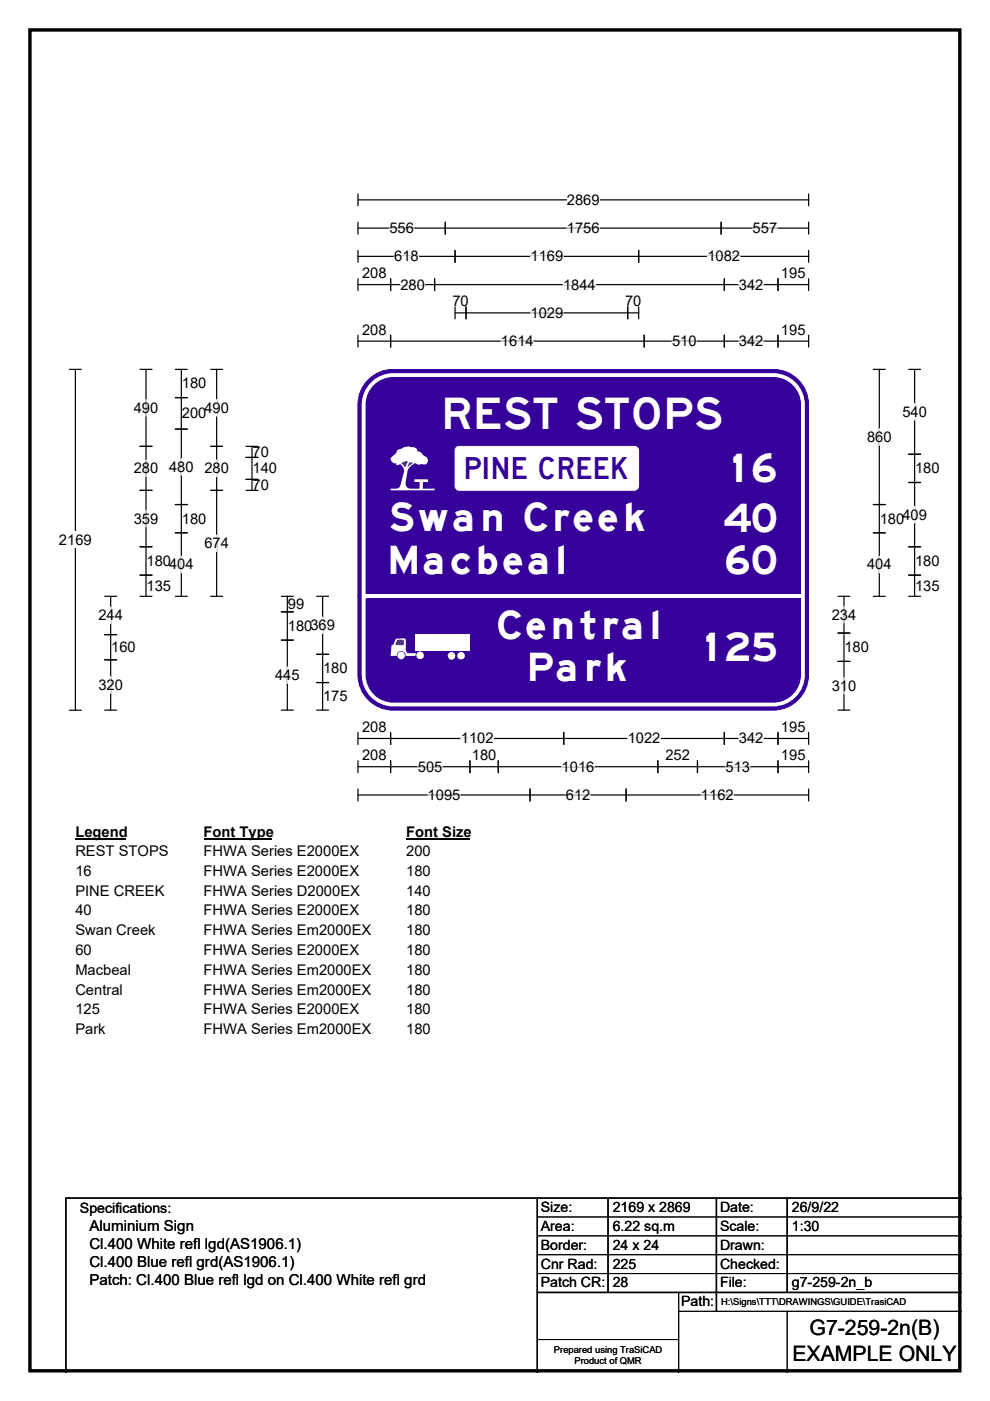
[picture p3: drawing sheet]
<svg xmlns="http://www.w3.org/2000/svg" width="210mm" height="297mm" viewBox="0 0 210 297" stroke-linecap="round" stroke-linejoin="round" font-family="sans-serif">
<path d="M6.3 6.3h197.3v284.3h-197.3z" fill="none" stroke="#000" stroke-width=".72"/>
<path d="M75.9 42.4h95.6M75.9 41.1v2.5M171.5 41.1v2.5" fill="none" stroke="#000" stroke-width=".25"/>
<path d="M120.2 40.6h7v3.5h-7z" fill="#fff"/>
<g fill="none" stroke="#000" stroke-width=".25">
<path d="M75.9 48.4h95.6M75.9 47.1v2.5M75.9 53.1v2.5M75.9 59.1v2.5M75.9 54.4h95.6M82.8 59.1v2.5M92.2 59.1v2.5M94.4 47.1v2.5M96.5 53.1v2.5M135.5 53.1v2.5M153 47.1v2.5M153.6 59.1v2.5"/>
<path d="M165 59.1v2.5M171.5 47.1v2.5M171.5 53.1v2.5M171.5 59.1v2.5M14.7 78.3h2.6M16 78.3v72.3M75.9 71.1v2.5M75.9 60.3h95.6M75.9 72.3h95.6M82.8 71.1v2.5M96.5 65.1v2.5M96.5 66.3h39"/>
<path d="M98.8 65.1v2.5M133.1 65.1v2.5M135.5 65.1v2.5M136.6 71.1v2.5M153.6 71.1v2.5M165 71.1v2.5M171.5 71.1v2.5M14.7 150.6h2.6M75.9 155.3v2.5M75.9 156.6h95.6M82.8 155.3v2.5M119.6 155.3v2.5"/>
<path d="M153.6 155.3v2.5M165 155.3v2.5M171.5 155.3v2.5M75.9 161.3v2.5M75.9 167.3v2.5M75.9 162.6h95.6M75.9 168.6h95.6M82.8 161.3v2.5M99.7 161.3v2.5M105.7 161.3v2.5M112.4 167.3v2.5M132.8 167.3v2.5"/>
<path d="M139.5 161.3v2.5M147.9 161.3v2.5M165 161.3v2.5M171.5 167.3v2.5M171.5 161.3v2.5"/>
</g>
<g fill="none" stroke="#fff" stroke-width=".25">
<path d="M82.6 48.4h5.2M83.6 54.4h5.2M112.5 54.4h7M120.2 48.4h7M150 54.4h7M159.6 48.4h5.2M84.9 60.3h5.2M106.3 72.3h6.9M112.5 66.3h7M119.4 60.3h7M142.5 72.3h5.2M156.7 60.3h5.2"/>
<path d="M156.7 72.3h5.2M97.7 156.6h7M133.1 156.6h7M156.7 156.6h5.2M88.6 162.6h5.3M90.7 168.6h6.9M119.1 162.6h7M120 168.6h5.2M148.7 168.6h6.9M153.9 162.6h5.2"/>
</g>
<path d="M12.5 112.7h7v3.5h-7z" fill="#fff"/>
<g fill="none" stroke="#000" stroke-width=".25">
<path d="M29.7 78.3h2.5M31 78.3v48.1M37.2 78.3h2.5M38.5 78.3v48.1M44.7 78.3h2.5M46 78.3v48.1M185.2 78.3h2.6M186.5 78.3v48.1M192.7 78.3h2.6M194 78.3v48.1M29.7 94.6h2.5M37.2 84.3h2.5"/>
<path d="M37.2 91h2.5M44.7 94.6h2.5M52.2 94.6h2.5M52.2 97h2.5M53.4 94.6v9.4M192.7 96.3h2.6M29.7 104h2.5M29.7 115.9h2.5M37.2 107h2.5M37.2 113h2.5M44.7 104h2.5M52.2 104h2.5"/>
<path d="M52.2 101.6h2.5M185.2 107h2.6M185.2 113h2.6M192.7 115.9h2.6M192.7 102.3h2.6M22.2 134.6h2.5M22.2 139.9h2.5M22.2 126.4h2.5M23.5 126.4v24.2M29.7 126.4h2.5M29.7 121.9h2.5M37.2 126.4h2.5"/>
<path d="M44.7 126.4h2.5M59.7 126.4h2.5M59.7 129.7h2.5M59.7 135.7h2.5M60.9 126.4v24.2M67.2 126.4h2.5M67.2 138.7h2.5M68.4 126.4v24.2M177.7 126.4h2.6M177.7 134.2h2.6M179 126.4v24.2M185.2 126.4h2.6"/>
<path d="M192.7 126.4h2.6M192.7 121.9h2.6M22.2 150.6h2.5M59.7 150.6h2.5M67.2 150.6h2.5M67.2 144.7h2.5M177.7 150.6h2.6M177.7 140.2h2.6"/>
</g>
<g fill="none" stroke="#fff" stroke-width=".25">
<path d="M31 84.7v3.5M31 97.6v3.4M38.5 97.2v3.5M46 84.7v3.5M46 97.6v3.4M186.5 90.9v3.5M194 85.6v3.5M31 108.2v3.5M38.5 117.9v3.6M46 113.5v3.4M186.5 117.9v3.6M194 107.4v3.5"/>
<path d="M23.5 128.7v3.5M68.4 130.8v3.5M179 128.6v3.5M23.5 143.5v3.5M60.9 141.4v3.5M179 143.6v3.6"/>
</g>
<path d="M16 174.5h10.7v3.5h-10.7z" fill="#fff"/>
<path d="M16 177.8h10.7" fill="none" stroke="#000" stroke-width=".32"/>
<path d="M43.2 174.5h14.4v3.5h-14.4z" fill="#fff"/>
<path d="M43.2 177.8h14.4" fill="none" stroke="#000" stroke-width=".32"/>
<path d="M86.1 174.5h13.5v3.5h-13.5z" fill="#fff"/>
<path d="M86.1 177.8h13.5" fill="none" stroke="#000" stroke-width=".32"/>
<g fill="#fff">
<path d="M16 178.7h19.7v3.5h-19.7z"/>
<path d="M43.2 178.7h32.9v3.5h-32.9z"/>
<path d="M86.1 178.7h5.3v3.5h-5.3z"/>
<path d="M16 182.9h3.5v3.5h-3.5z"/>
<path d="M43.2 182.9h32.9v3.5h-32.9z"/>
<path d="M86.1 182.9h5.3v3.5h-5.3z"/>
<path d="M16 187.1h18.8v3.5h-18.8z"/>
<path d="M43.2 187.1h33v3.5h-33z"/>
<path d="M86.1 187.1h5.3v3.5h-5.3z"/>
<path d="M16 191.3h3.5v3.5h-3.5z"/>
<path d="M43.2 191.3h32.9v3.5h-32.9z"/>
<path d="M86.1 191.3h5.3v3.5h-5.3z"/>
<path d="M16 195.5h16.9v3.5h-16.9z"/>
<path d="M43.2 195.5h35.5v3.5h-35.5z"/>
<path d="M86.1 195.5h5.3v3.5h-5.3z"/>
<path d="M16 199.7h3.5v3.5h-3.5z"/>
<path d="M43.2 199.7h32.9v3.5h-32.9z"/>
<path d="M86.1 199.7h5.3v3.5h-5.3z"/>
<path d="M16 203.9h11.8v3.5h-11.8z"/>
<path d="M43.2 203.9h35.5v3.5h-35.5z"/>
<path d="M86.1 203.9h5.3v3.5h-5.3z"/>
<path d="M16 208.1h10v3.5h-10z"/>
<path d="M43.2 208.1h35.5v3.5h-35.5z"/>
<path d="M86.1 208.1h5.3v3.5h-5.3z"/>
<path d="M16 212.3h5.2v3.5h-5.2z"/>
<path d="M43.2 212.3h32.9v3.5h-32.9z"/>
<path d="M86.1 212.3h5.3v3.5h-5.3z"/>
<path d="M16 216.5h6.4v3.4h-6.4z"/>
<path d="M43.2 216.5h35.5v3.4h-35.5z"/>
<path d="M86.1 216.5h5.3v3.4h-5.3z"/>
</g>
<path d="M78.5 80.1a7.4 7.4 0 0 1 4.9-1.8h80.6a7.5 7.5 0 0 1 7.5 7.5v40.7h-95.6v-40.7a7.5 7.5 0 0 1 2.6-5.7z" fill-rule="evenodd" fill="#37009b" stroke="#37009b" stroke-width=".21"/>
<path d="M77.5 126h92.4v.4h-92.4z" fill="#fff"/>
<path d="M77.1 126.5v-40.7a6.3 6.3 0 0 1 6.3-6.3h80.6a6.3 6.3 0 0 1 6.3 6.3v40.7" fill="none" stroke="#fff" stroke-width=".8"/>
<path d="M75.9 126.4h95.6v16.7a7.5 7.5 0 0 1-7.5 7.5h-80.6a7.5 7.5 0 0 1-7.5-7.5z" fill-rule="evenodd" fill="#37009b" stroke="#37009b" stroke-width=".21"/>
<path d="M77.5 126.4h92.4v.4h-92.4z" fill="#fff"/>
<path d="M77.1 126.4v16.7a6.3 6.3 0 0 0 6.3 6.3h80.6a6.3 6.3 0 0 0 6.3-6.3v-16.7" fill="none" stroke="#fff" stroke-width=".8"/>
<path d="M84.3 95.5l1-.5a2.39 2.39 0 0 1 2.3-.2h.2a.8 .8 0 0 1 .7 .9 1.03 1.03 0 0 1 1.2 .7l.2 .2a.96 .96 0 0 1 .8 1.3 .96 .96 0 0 1-1.4 .5 .94 .94 0 0 1-1.3-.2 2.87 2.87 0 0 0-1.7 2.4l-.3 1.9a1 1 0 0 0 1 1.1h2v-1.4h-1.1v-.6h2.9v.6h-1.1v1.4h2.5v.3h-9.4v-.3h1.3l.7-.3 .9-3.2a1.72 1.72 0 0 0-.8-1.7l-.6 .3-.3-.4-.6-.1-.5-.6 .1-.6 1.1-.9z" fill-rule="evenodd" fill="#fff"/>
<g fill="#253a86">
<path d="M85.1 98.2l.2-.1a1.14 1.14 0 0 1 1.2-.2l-.6 1.1z" fill-rule="evenodd"/>
<path d="M86.8 98l.9 .1-1.3 .9z" fill-rule="evenodd"/>
</g>
<path d="M96.8 94.9l.7-.3h37a.92 .92 0 0 1 .9 .9v7.5a.94 .94 0 0 1-.9 .9h-37a.93 .93 0 0 1-1-.9v-7.5z" fill-rule="evenodd" fill="#fff" stroke="#fff" stroke-width=".21"/>
<path d="M83.9 135.6l.2-.2 1.6-.1 .3 .2 .1 2.4 .3 .6h1.9l-.2 .6h-2a.97 .97 0 0 0-1-1.1 .97 .97 0 0 0-1 1.1h-1.3l.2-2.1 .5-.4z" fill-rule="evenodd" fill="#fff"/>
<path d="M84.4 135.6l1.2 .1 .1 .8-.2 .2h-1.6l.3-.8z" fill-rule="evenodd" fill="#253a86"/>
<g fill="#fff">
<circle cx="85.1" cy="139" r=".81"/>
<circle cx="89.1" cy="139" r=".81"/>
<circle cx="95.8" cy="139.1" r=".81"/>
<circle cx="97.8" cy="139" r=".8"/>
</g>
<path d="M88.1 134.6h11.6v3.4h-11.6z" fill="#fff"/>
<path d="M114 254v37M129 254v20M152 254v24M167 254v20M204 254h-190v37M114 274h90" fill="none" stroke="#000" stroke-width=".3"/>
<path d="M114 258h90M114 262h90M114 266h90M114 270h90M144 278h60M144 274v17M167 278v13M114 284h30" fill="none" stroke="#000" stroke-width=".21"/>
<text font-size="9.3" fill="#fff" x="93.6" y="91">REST STOPS</text>
<g font-size="8.3" fill="#fff">
<text x="154.9" y="102.2">16</text>
<text x="82.2" y="112.6">Swan Creek</text>
<text x="153.5" y="112.8">40</text>
<text x="82" y="121.6">Macbeal</text>
<text x="153.4" y="121.8">60</text>
<text x="105.1" y="135.4">Central</text>
<text x="149.2" y="140.1">125</text>
<text x="111.6" y="144.4">Park</text>
</g>
<text font-size="6.5" fill="#37009b" x="98.3" y="101.5">PINE CREEK</text>
<g font-size="4.5">
<text x="171.7" y="283.1">G7-259-2n(B)</text>
<text x="168.1" y="288.6">EXAMPLE ONLY</text>
</g>
<g font-size="3.2">
<text x="19" y="260.9">Aluminium Sign</text>
<text x="19" y="264.7">Cl.400 White refl lgd(AS1906.1)</text>
<text x="19" y="268.6">Cl.400 Blue refl grd(AS1906.1)</text>
<text x="19" y="272.4">Patch: Cl.400 Blue refl lgd on Cl.400 White refl grd</text>
</g>
<g font-size="3.1">
<text x="120.2" y="43.4">2869</text>
<text x="82.6" y="49.4">556</text>
<text x="120.2" y="49.4">1756</text>
<text x="159.6" y="49.4">557</text>
<text x="76.8" y="58.9">208</text>
<text x="83.6" y="55.4">618</text>
<text x="112.5" y="55.4">1169</text>
<text x="150" y="55.4">1082</text>
<text x="165.7" y="58.9">195</text>
<text x="84.9" y="61.4">280</text>
<text x="95.9" y="64.9">70</text>
<text x="119.4" y="61.4">1844</text>
<text x="132.6" y="64.9">70</text>
<text x="156.7" y="61.4">342</text>
<text x="76.8" y="70.9">208</text>
<text x="112.5" y="67.4">1029</text>
<text x="165.7" y="70.9">195</text>
<text x="106.3" y="73.4">1614</text>
<text x="142.5" y="73.4">510</text>
<text x="156.7" y="73.4">342</text>
<text x="38.6" y="82.4">180</text>
<text x="28.4" y="87.5">490</text>
<text x="38.6" y="88.7">200</text>
<text x="43.3" y="87.5">490</text>
<text x="191.4" y="88.3">540</text>
<text x="183.9" y="93.7">860</text>
<text x="28.4" y="100.4">280</text>
<text x="35.9" y="100">480</text>
<text x="43.3" y="100.4">280</text>
<text x="53.6" y="100.4">140</text>
<text x="53.6" y="96.9">70</text>
<text x="194.1" y="100.4">180</text>
<text x="53.6" y="103.8">70</text>
<text x="28.4" y="111">359</text>
<text x="38.6" y="111">180</text>
<text x="186.6" y="111">180</text>
<text x="191.4" y="110.2">409</text>
<text x="12.5" y="115.5">2169</text>
<text x="31.1" y="120">180404</text>
<text x="43.3" y="116.2">674</text>
<text x="194.1" y="120">180</text>
<text x="31.1" y="125.2">135</text>
<text x="183.9" y="120.7">404</text>
<text x="194.1" y="125.2">135</text>
<text x="20.9" y="131.5">244</text>
<text x="61" y="129.1">99</text>
<text x="176.4" y="131.4">234</text>
<text x="61" y="133.8">180369</text>
<text x="23.6" y="138.3">160</text>
<text x="68.5" y="142.8">180</text>
<text x="179.1" y="138.3">180</text>
<text x="20.9" y="146.3">320</text>
<text x="58.3" y="144.2">445</text>
<text x="68.5" y="148.7">175</text>
<text x="176.4" y="146.4">310</text>
<text x="76.8" y="155.2">208</text>
<text x="165.7" y="155.2">195</text>
<text x="76.8" y="161.2">208</text>
<text x="97.7" y="157.6">1102</text>
<text x="100.1" y="161.2">180</text>
<text x="133.1" y="157.6">1022</text>
<text x="141.1" y="161.2">252</text>
<text x="156.7" y="157.6">342</text>
<text x="165.7" y="161.2">195</text>
<text x="88.6" y="163.6">505</text>
<text x="119.1" y="163.6">1016</text>
<text x="153.9" y="163.6">513</text>
<text x="90.7" y="169.6">1095</text>
<text x="120" y="169.6">612</text>
<text x="148.7" y="169.6">1162</text>
<text x="16" y="177.4">Legend</text>
<text x="43.2" y="177.4">Font Type</text>
<text x="86.1" y="177.4">Font Size</text>
<text x="16" y="181.5">REST STOPS</text>
<text x="16" y="185.7">16</text>
<text x="43.2" y="181.5">FHWA Series E2000EX</text>
<text x="43.2" y="185.7">FHWA Series E2000EX</text>
<text x="86.1" y="181.5">200</text>
<text x="86.1" y="185.7">180</text>
<text x="16" y="189.9">PINE CREEK</text>
<text x="43.2" y="189.9">FHWA Series D2000EX</text>
<text x="86.1" y="189.9">140</text>
<text x="16" y="194.1">40</text>
<text x="43.2" y="194.1">FHWA Series E2000EX</text>
<text x="86.1" y="194.1">180</text>
<text x="16" y="198.3">Swan Creek</text>
<text x="16" y="202.5">60</text>
<text x="43.2" y="198.3">FHWA Series Em2000EX</text>
<text x="43.2" y="202.5">FHWA Series E2000EX</text>
<text x="86.1" y="198.3">180</text>
<text x="86.1" y="202.5">180</text>
<text x="16" y="206.7">Macbeal</text>
<text x="43.2" y="206.7">FHWA Series Em2000EX</text>
<text x="86.1" y="206.7">180</text>
<text x="16" y="210.9">Central</text>
<text x="16" y="215.1">125</text>
<text x="43.2" y="210.9">FHWA Series Em2000EX</text>
<text x="43.2" y="215.1">FHWA Series E2000EX</text>
<text x="86.1" y="210.9">180</text>
<text x="86.1" y="215.1">180</text>
<text x="16" y="219.2">Park</text>
<text x="43.2" y="219.2">FHWA Series Em2000EX</text>
<text x="86.1" y="219.2">180</text>
</g>
<g font-size="3">
<text x="17" y="257.2">Specifications:</text>
<text x="114.7" y="257">Size:</text>
<text x="130" y="257">2169 x 2869</text>
<text x="152.7" y="257">Date:</text>
<text x="168" y="257">26/9/22</text>
<text x="114.7" y="261">Area:</text>
<text x="130" y="261">6.22 sq.m</text>
<text x="152.7" y="261">Scale:</text>
<text x="168" y="261">1:30</text>
<text x="114.7" y="265">Border:</text>
<text x="114.7" y="269">Cnr Rad:</text>
<text x="130" y="265">24 x 24</text>
<text x="130" y="269">225</text>
<text x="152.7" y="265">Drawn:</text>
<text x="152.7" y="269">Checked:</text>
<text x="114.7" y="273">Patch CR:</text>
<text x="130" y="273">28</text>
<text x="152.7" y="273">File:</text>
<text x="168" y="273">g7-259-2n_b</text>
<text x="144.5" y="277">Path:</text>
</g>
<g font-size="2">
<text x="153" y="276.6">H:\Signs\TTT\DRAWINGS\GUIDE\TrasiCAD</text>
<text x="117.5" y="286.8">Prepared using TraSiCAD</text>
<text x="121.9" y="289.2">Product of QMR</text>
</g>
</svg>
